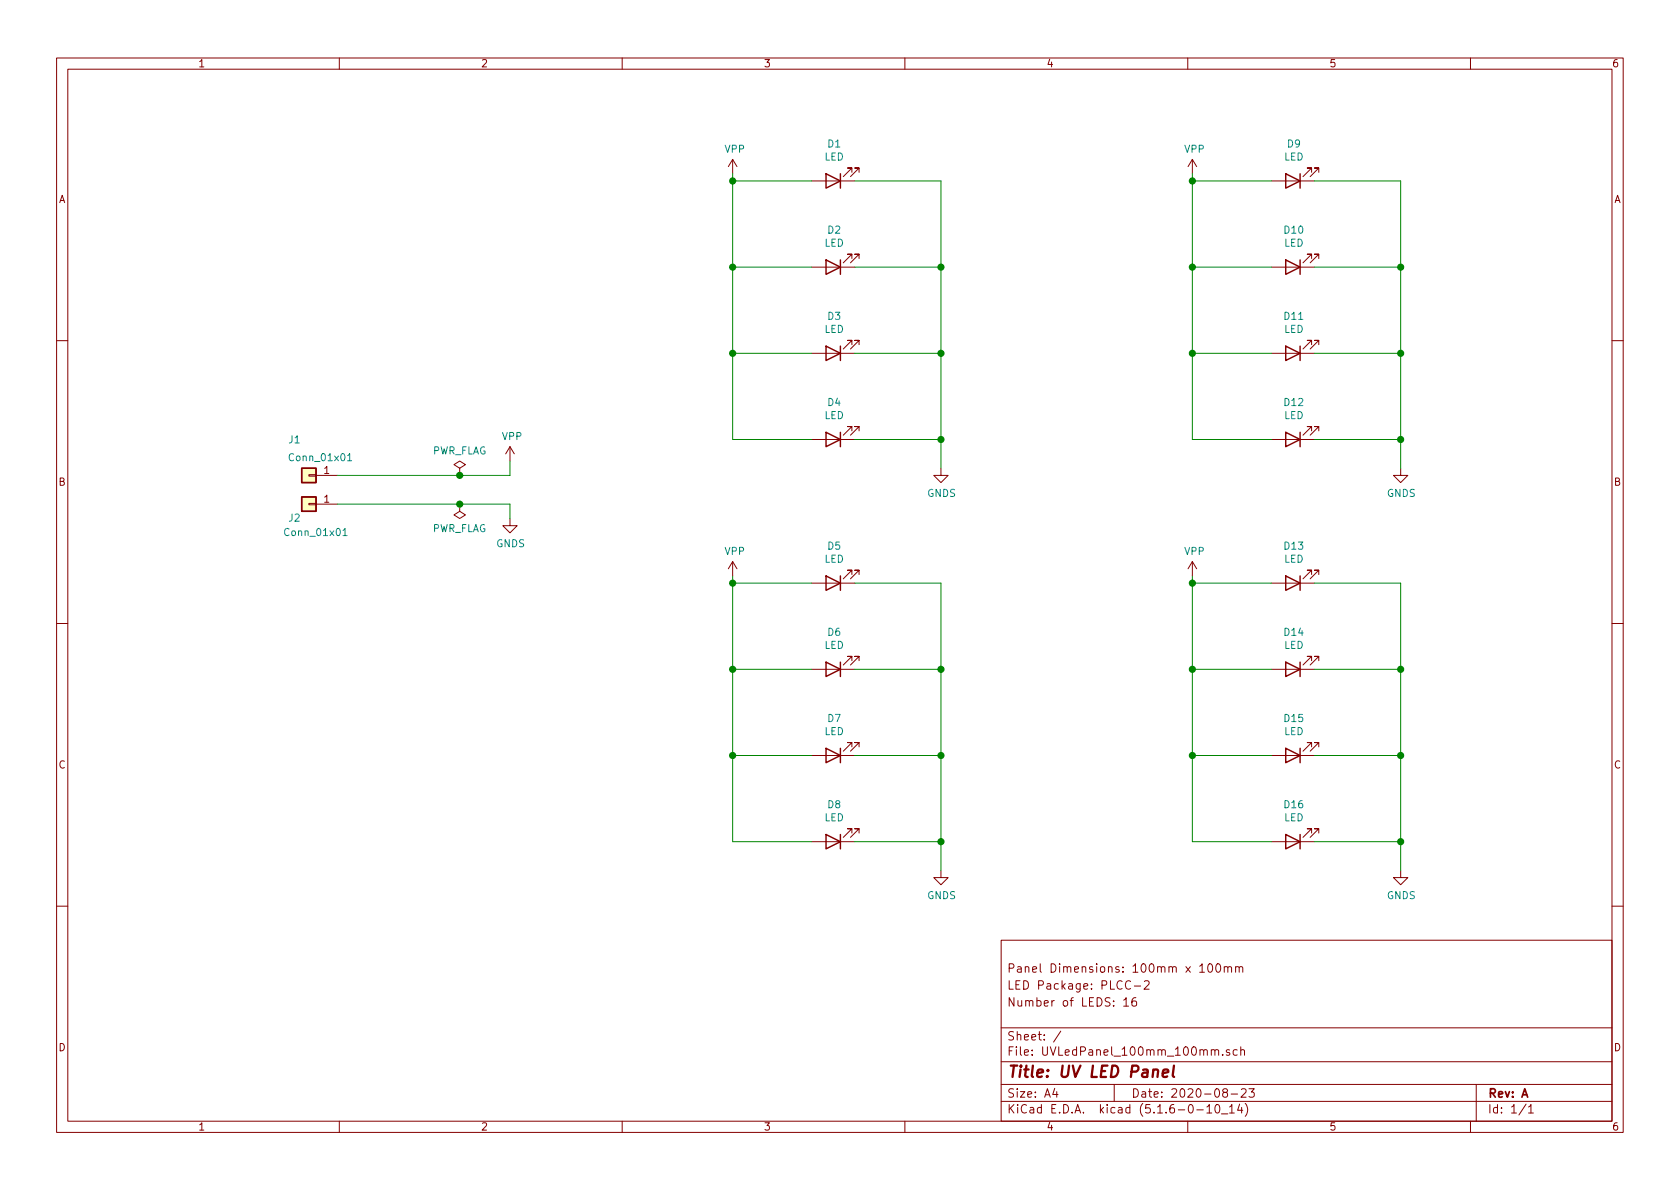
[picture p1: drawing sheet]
EESchema Schematic File Version 4
EELAYER 30 0
EELAYER END
$Descr A4 11693 8268
encoding utf-8
Sheet 1 1
Title "UV LED Panel"
Date "2020-08-23"
Rev "A"
Comp ""
Comment1 "Number of LEDS: 16"
Comment2 "LED Package: PLCC-2"
Comment3 "Panel Dimensions: 100mm x 100mm"
Comment4 ""
$EndDescr
Wire Wire Line
	5100 1850 5650 1850
Wire Wire Line
	5100 2450 5650 2450
Wire Wire Line
	5100 3050 5650 3050
Wire Wire Line
	5100 1250 5100 1850
Connection ~ 5100 1850
Wire Wire Line
	5100 1850 5100 2450
Connection ~ 5100 2450
Wire Wire Line
	5100 2450 5100 3050
Wire Wire Line
	2350 3500 3200 3500
Wire Wire Line
	6550 1250 6550 1850
Wire Wire Line
	5950 3050 6550 3050
Connection ~ 6550 3050
Wire Wire Line
	5950 2450 6550 2450
Connection ~ 6550 2450
Wire Wire Line
	6550 2450 6550 3050
Wire Wire Line
	5950 1850 6550 1850
Connection ~ 6550 1850
Wire Wire Line
	6550 1850 6550 2450
$Comp
L Device:LED D1
U 1 1
P 5800 1250
AR Path="/5F4297BF" Ref="D1"  Part="1" 
AR Path="/5F425588/5F4297BF" Ref="D?"  Part="1" 
AR Path="/5F427149/5F4297BF" Ref="D?"  Part="1" 
AR Path="/5F4272B6/5F4297BF" Ref="D?"  Part="1" 
AR Path="/5F4273E5/5F4297BF" Ref="D?"  Part="1" 
AR Path="/5F4274E1/5F4297BF" Ref="D?"  Part="1" 
AR Path="/5F427655/5F4297BF" Ref="D?"  Part="1" 
F 0 "D1" H 5793 995 50  0000 C CNN
F 1 "LED" H 5793 1086 50  0000 C CNN
F 2 "LED_SMD:LED_PLCC-2" H 5800 1250 50  0001 C CNN
F 3 "~" H 5800 1250 50  0001 C CNN
	1    5800 1250
	-1   0    0    1   
$EndComp
Wire Wire Line
	2350 3300 3200 3300
Wire Wire Line
	5100 1250 5650 1250
Wire Wire Line
	5950 1250 6550 1250
$Comp
L power:VPP #PWR0101
U 1 1
P 3550 3200
F 0 "#PWR0101" H 3550 3050 50  0001 C CNN
F 1 "VPP" H 3565 3373 50  0000 C CNN
F 2 "" H 3550 3200 50  0001 C CNN
F 3 "" H 3550 3200 50  0001 C CNN
	1    3550 3200
	1    0    0    -1  
$EndComp
$Comp
L power:GNDS #PWR0102
U 1 1
P 3550 3600
F 0 "#PWR0102" H 3550 3350 50  0001 C CNN
F 1 "GNDS" H 3555 3427 50  0000 C CNN
F 2 "" H 3550 3600 50  0001 C CNN
F 3 "" H 3550 3600 50  0001 C CNN
	1    3550 3600
	1    0    0    -1  
$EndComp
Wire Wire Line
	3550 3500 3550 3600
Wire Wire Line
	3550 3200 3550 3300
$Comp
L power:VPP #PWR0103
U 1 1
P 5100 1200
F 0 "#PWR0103" H 5100 1050 50  0001 C CNN
F 1 "VPP" H 5115 1373 50  0000 C CNN
F 2 "" H 5100 1200 50  0001 C CNN
F 3 "" H 5100 1200 50  0001 C CNN
	1    5100 1200
	1    0    0    -1  
$EndComp
Wire Wire Line
	5100 1200 5100 1250
Connection ~ 5100 1250
$Comp
L power:GNDS #PWR0104
U 1 1
P 6550 3250
F 0 "#PWR0104" H 6550 3000 50  0001 C CNN
F 1 "GNDS" H 6555 3077 50  0000 C CNN
F 2 "" H 6550 3250 50  0001 C CNN
F 3 "" H 6550 3250 50  0001 C CNN
	1    6550 3250
	1    0    0    -1  
$EndComp
$Comp
L Device:LED D2
U 1 1
P 5800 1850
AR Path="/5F449736" Ref="D2"  Part="1" 
AR Path="/5F425588/5F449736" Ref="D?"  Part="1" 
AR Path="/5F427149/5F449736" Ref="D?"  Part="1" 
AR Path="/5F4272B6/5F449736" Ref="D?"  Part="1" 
AR Path="/5F4273E5/5F449736" Ref="D?"  Part="1" 
AR Path="/5F4274E1/5F449736" Ref="D?"  Part="1" 
AR Path="/5F427655/5F449736" Ref="D?"  Part="1" 
F 0 "D2" H 5793 1595 50  0000 C CNN
F 1 "LED" H 5793 1686 50  0000 C CNN
F 2 "LED_SMD:LED_PLCC-2" H 5800 1850 50  0001 C CNN
F 3 "~" H 5800 1850 50  0001 C CNN
	1    5800 1850
	-1   0    0    1   
$EndComp
$Comp
L Device:LED D3
U 1 1
P 5800 2450
AR Path="/5F449DDB" Ref="D3"  Part="1" 
AR Path="/5F425588/5F449DDB" Ref="D?"  Part="1" 
AR Path="/5F427149/5F449DDB" Ref="D?"  Part="1" 
AR Path="/5F4272B6/5F449DDB" Ref="D?"  Part="1" 
AR Path="/5F4273E5/5F449DDB" Ref="D?"  Part="1" 
AR Path="/5F4274E1/5F449DDB" Ref="D?"  Part="1" 
AR Path="/5F427655/5F449DDB" Ref="D?"  Part="1" 
F 0 "D3" H 5793 2195 50  0000 C CNN
F 1 "LED" H 5793 2286 50  0000 C CNN
F 2 "LED_SMD:LED_PLCC-2" H 5800 2450 50  0001 C CNN
F 3 "~" H 5800 2450 50  0001 C CNN
	1    5800 2450
	-1   0    0    1   
$EndComp
$Comp
L Device:LED D4
U 1 1
P 5800 3050
AR Path="/5F44A38B" Ref="D4"  Part="1" 
AR Path="/5F425588/5F44A38B" Ref="D?"  Part="1" 
AR Path="/5F427149/5F44A38B" Ref="D?"  Part="1" 
AR Path="/5F4272B6/5F44A38B" Ref="D?"  Part="1" 
AR Path="/5F4273E5/5F44A38B" Ref="D?"  Part="1" 
AR Path="/5F4274E1/5F44A38B" Ref="D?"  Part="1" 
AR Path="/5F427655/5F44A38B" Ref="D?"  Part="1" 
F 0 "D4" H 5793 2795 50  0000 C CNN
F 1 "LED" H 5793 2886 50  0000 C CNN
F 2 "LED_SMD:LED_PLCC-2" H 5800 3050 50  0001 C CNN
F 3 "~" H 5800 3050 50  0001 C CNN
	1    5800 3050
	-1   0    0    1   
$EndComp
$Comp
L Connector_Generic:Conn_01x01 J1
U 1 1
P 2150 3300
F 0 "J1" H 2250 3550 50  0000 C CNN
F 1 "Conn_01x01" H 2068 3426 50  0000 C CNN
F 2 "TestPoint:TestPoint_Pad_4.0x4.0mm" H 2150 3300 50  0001 C CNN
F 3 "~" H 2150 3300 50  0001 C CNN
	1    2150 3300
	-1   0    0    -1  
$EndComp
$Comp
L Connector_Generic:Conn_01x01 J2
U 1 1
P 2150 3500
F 0 "J2" H 2250 3600 50  0000 C CNN
F 1 "Conn_01x01" H 2100 3700 50  0000 C CNN
F 2 "TestPoint:TestPoint_Pad_4.0x4.0mm" H 2150 3500 50  0001 C CNN
F 3 "~" H 2150 3500 50  0001 C CNN
	1    2150 3500
	-1   0    0    1   
$EndComp
$Comp
L power:PWR_FLAG #FLG0101
U 1 1
P 3200 3300
F 0 "#FLG0101" H 3200 3375 50  0001 C CNN
F 1 "PWR_FLAG" H 3200 3473 50  0000 C CNN
F 2 "" H 3200 3300 50  0001 C CNN
F 3 "~" H 3200 3300 50  0001 C CNN
	1    3200 3300
	1    0    0    -1  
$EndComp
Connection ~ 3200 3300
Wire Wire Line
	3200 3300 3550 3300
$Comp
L power:PWR_FLAG #FLG0102
U 1 1
P 3200 3500
F 0 "#FLG0102" H 3200 3575 50  0001 C CNN
F 1 "PWR_FLAG" H 3200 3673 50  0000 C CNN
F 2 "" H 3200 3500 50  0001 C CNN
F 3 "~" H 3200 3500 50  0001 C CNN
	1    3200 3500
	-1   0    0    1   
$EndComp
Connection ~ 3200 3500
Wire Wire Line
	3200 3500 3550 3500
Wire Wire Line
	6550 3050 6550 3250
Wire Wire Line
	8300 1850 8850 1850
Wire Wire Line
	8300 2450 8850 2450
Wire Wire Line
	8300 3050 8850 3050
Wire Wire Line
	8300 1250 8300 1850
Connection ~ 8300 1850
Wire Wire Line
	8300 1850 8300 2450
Connection ~ 8300 2450
Wire Wire Line
	8300 2450 8300 3050
Wire Wire Line
	9750 1250 9750 1850
Wire Wire Line
	9150 3050 9750 3050
Connection ~ 9750 3050
Wire Wire Line
	9150 2450 9750 2450
Connection ~ 9750 2450
Wire Wire Line
	9750 2450 9750 3050
Wire Wire Line
	9150 1850 9750 1850
Connection ~ 9750 1850
Wire Wire Line
	9750 1850 9750 2450
$Comp
L Device:LED D9
U 1 1
P 9000 1250
AR Path="/5F4A079B" Ref="D9"  Part="1" 
AR Path="/5F425588/5F4A079B" Ref="D?"  Part="1" 
AR Path="/5F427149/5F4A079B" Ref="D?"  Part="1" 
AR Path="/5F4272B6/5F4A079B" Ref="D?"  Part="1" 
AR Path="/5F4273E5/5F4A079B" Ref="D?"  Part="1" 
AR Path="/5F4274E1/5F4A079B" Ref="D?"  Part="1" 
AR Path="/5F427655/5F4A079B" Ref="D?"  Part="1" 
F 0 "D9" H 8993 995 50  0000 C CNN
F 1 "LED" H 8993 1086 50  0000 C CNN
F 2 "LED_SMD:LED_PLCC-2" H 9000 1250 50  0001 C CNN
F 3 "~" H 9000 1250 50  0001 C CNN
	1    9000 1250
	-1   0    0    1   
$EndComp
Wire Wire Line
	8300 1250 8850 1250
Wire Wire Line
	9150 1250 9750 1250
$Comp
L power:VPP #PWR0105
U 1 1
P 8300 1200
F 0 "#PWR0105" H 8300 1050 50  0001 C CNN
F 1 "VPP" H 8315 1373 50  0000 C CNN
F 2 "" H 8300 1200 50  0001 C CNN
F 3 "" H 8300 1200 50  0001 C CNN
	1    8300 1200
	1    0    0    -1  
$EndComp
Wire Wire Line
	8300 1200 8300 1250
Connection ~ 8300 1250
$Comp
L power:GNDS #PWR0106
U 1 1
P 9750 3250
F 0 "#PWR0106" H 9750 3000 50  0001 C CNN
F 1 "GNDS" H 9755 3077 50  0000 C CNN
F 2 "" H 9750 3250 50  0001 C CNN
F 3 "" H 9750 3250 50  0001 C CNN
	1    9750 3250
	1    0    0    -1  
$EndComp
$Comp
L Device:LED D10
U 1 1
P 9000 1850
AR Path="/5F4A07B1" Ref="D10"  Part="1" 
AR Path="/5F425588/5F4A07B1" Ref="D?"  Part="1" 
AR Path="/5F427149/5F4A07B1" Ref="D?"  Part="1" 
AR Path="/5F4272B6/5F4A07B1" Ref="D?"  Part="1" 
AR Path="/5F4273E5/5F4A07B1" Ref="D?"  Part="1" 
AR Path="/5F4274E1/5F4A07B1" Ref="D?"  Part="1" 
AR Path="/5F427655/5F4A07B1" Ref="D?"  Part="1" 
F 0 "D10" H 8993 1595 50  0000 C CNN
F 1 "LED" H 8993 1686 50  0000 C CNN
F 2 "LED_SMD:LED_PLCC-2" H 9000 1850 50  0001 C CNN
F 3 "~" H 9000 1850 50  0001 C CNN
	1    9000 1850
	-1   0    0    1   
$EndComp
$Comp
L Device:LED D11
U 1 1
P 9000 2450
AR Path="/5F4A07B7" Ref="D11"  Part="1" 
AR Path="/5F425588/5F4A07B7" Ref="D?"  Part="1" 
AR Path="/5F427149/5F4A07B7" Ref="D?"  Part="1" 
AR Path="/5F4272B6/5F4A07B7" Ref="D?"  Part="1" 
AR Path="/5F4273E5/5F4A07B7" Ref="D?"  Part="1" 
AR Path="/5F4274E1/5F4A07B7" Ref="D?"  Part="1" 
AR Path="/5F427655/5F4A07B7" Ref="D?"  Part="1" 
F 0 "D11" H 8993 2195 50  0000 C CNN
F 1 "LED" H 8993 2286 50  0000 C CNN
F 2 "LED_SMD:LED_PLCC-2" H 9000 2450 50  0001 C CNN
F 3 "~" H 9000 2450 50  0001 C CNN
	1    9000 2450
	-1   0    0    1   
$EndComp
$Comp
L Device:LED D12
U 1 1
P 9000 3050
AR Path="/5F4A07BD" Ref="D12"  Part="1" 
AR Path="/5F425588/5F4A07BD" Ref="D?"  Part="1" 
AR Path="/5F427149/5F4A07BD" Ref="D?"  Part="1" 
AR Path="/5F4272B6/5F4A07BD" Ref="D?"  Part="1" 
AR Path="/5F4273E5/5F4A07BD" Ref="D?"  Part="1" 
AR Path="/5F4274E1/5F4A07BD" Ref="D?"  Part="1" 
AR Path="/5F427655/5F4A07BD" Ref="D?"  Part="1" 
F 0 "D12" H 8993 2795 50  0000 C CNN
F 1 "LED" H 8993 2886 50  0000 C CNN
F 2 "LED_SMD:LED_PLCC-2" H 9000 3050 50  0001 C CNN
F 3 "~" H 9000 3050 50  0001 C CNN
	1    9000 3050
	-1   0    0    1   
$EndComp
Wire Wire Line
	9750 3050 9750 3250
Wire Wire Line
	5100 4650 5650 4650
Wire Wire Line
	5100 5250 5650 5250
Wire Wire Line
	5100 5850 5650 5850
Wire Wire Line
	5100 4050 5100 4650
Connection ~ 5100 4650
Wire Wire Line
	5100 4650 5100 5250
Connection ~ 5100 5250
Wire Wire Line
	5100 5250 5100 5850
Wire Wire Line
	6550 4050 6550 4650
Wire Wire Line
	5950 5850 6550 5850
Connection ~ 6550 5850
Wire Wire Line
	5950 5250 6550 5250
Connection ~ 6550 5250
Wire Wire Line
	6550 5250 6550 5850
Wire Wire Line
	5950 4650 6550 4650
Connection ~ 6550 4650
Wire Wire Line
	6550 4650 6550 5250
$Comp
L Device:LED D5
U 1 1
P 5800 4050
AR Path="/5F4A63F1" Ref="D5"  Part="1" 
AR Path="/5F425588/5F4A63F1" Ref="D?"  Part="1" 
AR Path="/5F427149/5F4A63F1" Ref="D?"  Part="1" 
AR Path="/5F4272B6/5F4A63F1" Ref="D?"  Part="1" 
AR Path="/5F4273E5/5F4A63F1" Ref="D?"  Part="1" 
AR Path="/5F4274E1/5F4A63F1" Ref="D?"  Part="1" 
AR Path="/5F427655/5F4A63F1" Ref="D?"  Part="1" 
F 0 "D5" H 5793 3795 50  0000 C CNN
F 1 "LED" H 5793 3886 50  0000 C CNN
F 2 "LED_SMD:LED_PLCC-2" H 5800 4050 50  0001 C CNN
F 3 "~" H 5800 4050 50  0001 C CNN
	1    5800 4050
	-1   0    0    1   
$EndComp
Wire Wire Line
	5100 4050 5650 4050
Wire Wire Line
	5950 4050 6550 4050
$Comp
L power:VPP #PWR0107
U 1 1
P 5100 4000
F 0 "#PWR0107" H 5100 3850 50  0001 C CNN
F 1 "VPP" H 5115 4173 50  0000 C CNN
F 2 "" H 5100 4000 50  0001 C CNN
F 3 "" H 5100 4000 50  0001 C CNN
	1    5100 4000
	1    0    0    -1  
$EndComp
Wire Wire Line
	5100 4000 5100 4050
Connection ~ 5100 4050
$Comp
L power:GNDS #PWR0108
U 1 1
P 6550 6050
F 0 "#PWR0108" H 6550 5800 50  0001 C CNN
F 1 "GNDS" H 6555 5877 50  0000 C CNN
F 2 "" H 6550 6050 50  0001 C CNN
F 3 "" H 6550 6050 50  0001 C CNN
	1    6550 6050
	1    0    0    -1  
$EndComp
$Comp
L Device:LED D6
U 1 1
P 5800 4650
AR Path="/5F4A6407" Ref="D6"  Part="1" 
AR Path="/5F425588/5F4A6407" Ref="D?"  Part="1" 
AR Path="/5F427149/5F4A6407" Ref="D?"  Part="1" 
AR Path="/5F4272B6/5F4A6407" Ref="D?"  Part="1" 
AR Path="/5F4273E5/5F4A6407" Ref="D?"  Part="1" 
AR Path="/5F4274E1/5F4A6407" Ref="D?"  Part="1" 
AR Path="/5F427655/5F4A6407" Ref="D?"  Part="1" 
F 0 "D6" H 5793 4395 50  0000 C CNN
F 1 "LED" H 5793 4486 50  0000 C CNN
F 2 "LED_SMD:LED_PLCC-2" H 5800 4650 50  0001 C CNN
F 3 "~" H 5800 4650 50  0001 C CNN
	1    5800 4650
	-1   0    0    1   
$EndComp
$Comp
L Device:LED D7
U 1 1
P 5800 5250
AR Path="/5F4A640D" Ref="D7"  Part="1" 
AR Path="/5F425588/5F4A640D" Ref="D?"  Part="1" 
AR Path="/5F427149/5F4A640D" Ref="D?"  Part="1" 
AR Path="/5F4272B6/5F4A640D" Ref="D?"  Part="1" 
AR Path="/5F4273E5/5F4A640D" Ref="D?"  Part="1" 
AR Path="/5F4274E1/5F4A640D" Ref="D?"  Part="1" 
AR Path="/5F427655/5F4A640D" Ref="D?"  Part="1" 
F 0 "D7" H 5793 4995 50  0000 C CNN
F 1 "LED" H 5793 5086 50  0000 C CNN
F 2 "LED_SMD:LED_PLCC-2" H 5800 5250 50  0001 C CNN
F 3 "~" H 5800 5250 50  0001 C CNN
	1    5800 5250
	-1   0    0    1   
$EndComp
$Comp
L Device:LED D8
U 1 1
P 5800 5850
AR Path="/5F4A6413" Ref="D8"  Part="1" 
AR Path="/5F425588/5F4A6413" Ref="D?"  Part="1" 
AR Path="/5F427149/5F4A6413" Ref="D?"  Part="1" 
AR Path="/5F4272B6/5F4A6413" Ref="D?"  Part="1" 
AR Path="/5F4273E5/5F4A6413" Ref="D?"  Part="1" 
AR Path="/5F4274E1/5F4A6413" Ref="D?"  Part="1" 
AR Path="/5F427655/5F4A6413" Ref="D?"  Part="1" 
F 0 "D8" H 5793 5595 50  0000 C CNN
F 1 "LED" H 5793 5686 50  0000 C CNN
F 2 "LED_SMD:LED_PLCC-2" H 5800 5850 50  0001 C CNN
F 3 "~" H 5800 5850 50  0001 C CNN
	1    5800 5850
	-1   0    0    1   
$EndComp
Wire Wire Line
	6550 5850 6550 6050
Wire Wire Line
	8300 4650 8850 4650
Wire Wire Line
	8300 5250 8850 5250
Wire Wire Line
	8300 5850 8850 5850
Wire Wire Line
	8300 4050 8300 4650
Connection ~ 8300 4650
Wire Wire Line
	8300 4650 8300 5250
Connection ~ 8300 5250
Wire Wire Line
	8300 5250 8300 5850
Wire Wire Line
	9750 4050 9750 4650
Wire Wire Line
	9150 5850 9750 5850
Connection ~ 9750 5850
Wire Wire Line
	9150 5250 9750 5250
Connection ~ 9750 5250
Wire Wire Line
	9750 5250 9750 5850
Wire Wire Line
	9150 4650 9750 4650
Connection ~ 9750 4650
Wire Wire Line
	9750 4650 9750 5250
$Comp
L Device:LED D13
U 1 1
P 9000 4050
AR Path="/5F4A9904" Ref="D13"  Part="1" 
AR Path="/5F425588/5F4A9904" Ref="D?"  Part="1" 
AR Path="/5F427149/5F4A9904" Ref="D?"  Part="1" 
AR Path="/5F4272B6/5F4A9904" Ref="D?"  Part="1" 
AR Path="/5F4273E5/5F4A9904" Ref="D?"  Part="1" 
AR Path="/5F4274E1/5F4A9904" Ref="D?"  Part="1" 
AR Path="/5F427655/5F4A9904" Ref="D?"  Part="1" 
F 0 "D13" H 8993 3795 50  0000 C CNN
F 1 "LED" H 8993 3886 50  0000 C CNN
F 2 "LED_SMD:LED_PLCC-2" H 9000 4050 50  0001 C CNN
F 3 "~" H 9000 4050 50  0001 C CNN
	1    9000 4050
	-1   0    0    1   
$EndComp
Wire Wire Line
	8300 4050 8850 4050
Wire Wire Line
	9150 4050 9750 4050
$Comp
L power:VPP #PWR0109
U 1 1
P 8300 4000
F 0 "#PWR0109" H 8300 3850 50  0001 C CNN
F 1 "VPP" H 8315 4173 50  0000 C CNN
F 2 "" H 8300 4000 50  0001 C CNN
F 3 "" H 8300 4000 50  0001 C CNN
	1    8300 4000
	1    0    0    -1  
$EndComp
Wire Wire Line
	8300 4000 8300 4050
Connection ~ 8300 4050
$Comp
L power:GNDS #PWR0110
U 1 1
P 9750 6050
F 0 "#PWR0110" H 9750 5800 50  0001 C CNN
F 1 "GNDS" H 9755 5877 50  0000 C CNN
F 2 "" H 9750 6050 50  0001 C CNN
F 3 "" H 9750 6050 50  0001 C CNN
	1    9750 6050
	1    0    0    -1  
$EndComp
$Comp
L Device:LED D14
U 1 1
P 9000 4650
AR Path="/5F4A991A" Ref="D14"  Part="1" 
AR Path="/5F425588/5F4A991A" Ref="D?"  Part="1" 
AR Path="/5F427149/5F4A991A" Ref="D?"  Part="1" 
AR Path="/5F4272B6/5F4A991A" Ref="D?"  Part="1" 
AR Path="/5F4273E5/5F4A991A" Ref="D?"  Part="1" 
AR Path="/5F4274E1/5F4A991A" Ref="D?"  Part="1" 
AR Path="/5F427655/5F4A991A" Ref="D?"  Part="1" 
F 0 "D14" H 8993 4395 50  0000 C CNN
F 1 "LED" H 8993 4486 50  0000 C CNN
F 2 "LED_SMD:LED_PLCC-2" H 9000 4650 50  0001 C CNN
F 3 "~" H 9000 4650 50  0001 C CNN
	1    9000 4650
	-1   0    0    1   
$EndComp
$Comp
L Device:LED D15
U 1 1
P 9000 5250
AR Path="/5F4A9920" Ref="D15"  Part="1" 
AR Path="/5F425588/5F4A9920" Ref="D?"  Part="1" 
AR Path="/5F427149/5F4A9920" Ref="D?"  Part="1" 
AR Path="/5F4272B6/5F4A9920" Ref="D?"  Part="1" 
AR Path="/5F4273E5/5F4A9920" Ref="D?"  Part="1" 
AR Path="/5F4274E1/5F4A9920" Ref="D?"  Part="1" 
AR Path="/5F427655/5F4A9920" Ref="D?"  Part="1" 
F 0 "D15" H 8993 4995 50  0000 C CNN
F 1 "LED" H 8993 5086 50  0000 C CNN
F 2 "LED_SMD:LED_PLCC-2" H 9000 5250 50  0001 C CNN
F 3 "~" H 9000 5250 50  0001 C CNN
	1    9000 5250
	-1   0    0    1   
$EndComp
$Comp
L Device:LED D16
U 1 1
P 9000 5850
AR Path="/5F4A9926" Ref="D16"  Part="1" 
AR Path="/5F425588/5F4A9926" Ref="D?"  Part="1" 
AR Path="/5F427149/5F4A9926" Ref="D?"  Part="1" 
AR Path="/5F4272B6/5F4A9926" Ref="D?"  Part="1" 
AR Path="/5F4273E5/5F4A9926" Ref="D?"  Part="1" 
AR Path="/5F4274E1/5F4A9926" Ref="D?"  Part="1" 
AR Path="/5F427655/5F4A9926" Ref="D?"  Part="1" 
F 0 "D16" H 8993 5595 50  0000 C CNN
F 1 "LED" H 8993 5686 50  0000 C CNN
F 2 "LED_SMD:LED_PLCC-2" H 9000 5850 50  0001 C CNN
F 3 "~" H 9000 5850 50  0001 C CNN
	1    9000 5850
	-1   0    0    1   
$EndComp
Wire Wire Line
	9750 5850 9750 6050
$EndSCHEMATC
